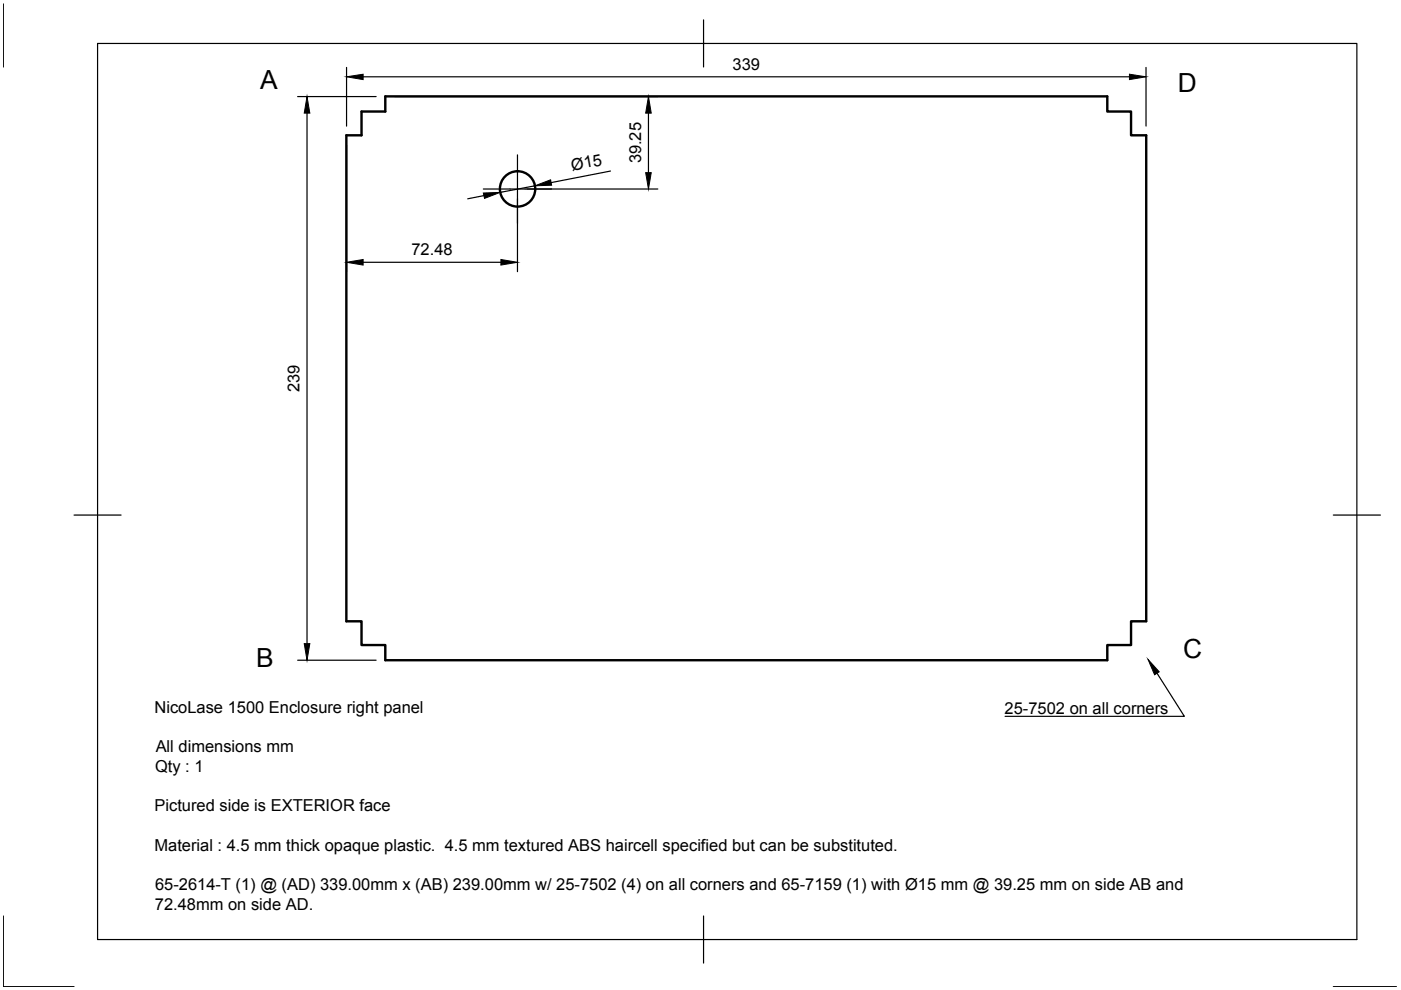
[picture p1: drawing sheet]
<svg xmlns="http://www.w3.org/2000/svg" width="297mm" height="210mm" viewBox="0 0 297 210" stroke-linecap="round" stroke-linejoin="round" font-family="sans-serif">
<!-- layer: Visible -->
<g fill="none" stroke="#000" stroke-width=".51">
<path d="M76.7 23.7h5v-3.3h153.1v3.3h5v5h3.2v103h-3.2v5.1h-5v3.2h-153.1v-3.2h-5v-5.1h-3.3v-103h3.3z"/>
<circle cx="109.7" cy="40.1" r="3.7"/>
</g>
<!-- layer: Border -->
<path d="M.7 .8v13.4M20.7 9.2h267v190h-267zM149.2 4.2v10M15.7 109.2h10M282.7 109.2h10M.7 194.2v15h15M149.2 194.2v10M282.7 209.2h13.4" fill="none" stroke="#000" stroke-width=".25"/>
<!-- layer: Dimensions -->
<g fill="none" stroke="#000" stroke-width=".25">
<path d="M73.5 14.3v12.4M77 16.3h162.5M243 14.3v12.4M63.1 20.5h16.6M65.1 24v112.5M73.5 30.7v26.9M83.7 20.5h55.8M113.4 39.4l-7.4 1.4M129.4 36.3l-12.6 2.4M137.5 24v12.6M77 55.6h29.2M102.6 41.5l-3.4 .6"/>
<path d="M109.7 42.1v15.5M111.7 40.1h27.8M63.1 140h16.6"/>
</g>
<path d="M73.5 16.3l3.5-.6v1.2zM239.5 15.7l3.5 .6-3.5 .6zM65.1 20.5l.6 3.5h-1.2zM113.4 39.4l3.3-1.3 .3 1.2zM136.9 36.6h1.2l-.6 3.5zM137.5 20.5l.6 3.5h-1.2zM73.5 55.6l3.5-.6v1.2zM102.5 40.9l3.5-.1-3.3 1.3zM106.2 55l3.5 .6-3.5 .6zM64.5 136.5h1.2l-.6 3.5z" fill="#000" stroke="#000" stroke-width=".21"/>
<!-- layer: Annotations -->
<path d="M243.4 139.8l2.4 2.6-1 .7z" fill="#000" stroke="#000" stroke-width=".21"/>
<path d="M245.3 142.7l5.8 9.2h-38" fill="none" stroke="#000" stroke-width=".25"/>
<!-- layer: Center Lines -->
<path d="M109.7 32.8v14.6M102.5 40.1h14.5" fill="none" stroke="#000" stroke-width=".25"/>
<g font-size="5.6">
<text x="55.2" y="18.9">A</text>
<text x="249.7" y="19.6">D</text>
<text x="54.3" y="141.4">B</text>
<text x="250.9" y="139.5">C</text>
</g>
<g font-size="3.5">
<text x="155.3" y="14.8">339</text>
<text x="135.9" y="34.7" transform="rotate(-90 135.9 34.7)">39.25</text>
<text x="121.3" y="36.2" transform="rotate(-11 121.3 36.2)">Ø15</text>
<text x="87.2" y="54.1">72.48</text>
<text x="63.5" y="83.1" transform="rotate(-90 63.5 83.1)">239</text>
<text x="32.8" y="151.1">NicoLase 1500 Enclosure right panel</text>
<text x="213" y="151.4">25-7502 on all corners</text>
<text x="33" y="159.4">All dimensions mm</text>
<text x="32.9" y="163.6">Qty : 1</text>
<text x="32.8" y="172">Pictured side is EXTERIOR face</text>
<text x="32.8" y="180.4">Material : 4.5 mm thick opaque plastic. 4.5 mm textured ABS haircell specified but can be substituted.</text>
<text x="32.9" y="188.8">65-2614-T (1) @ (AD) 339.00mm x (AB) 239.00mm w/ 25-7502 (4) on all corners and 65-7159 (1) with Ø15 mm @ 39.25 mm on side AB and</text>
<text x="32.8" y="192.9">72.48mm on side AD.</text>
</g>
</svg>
